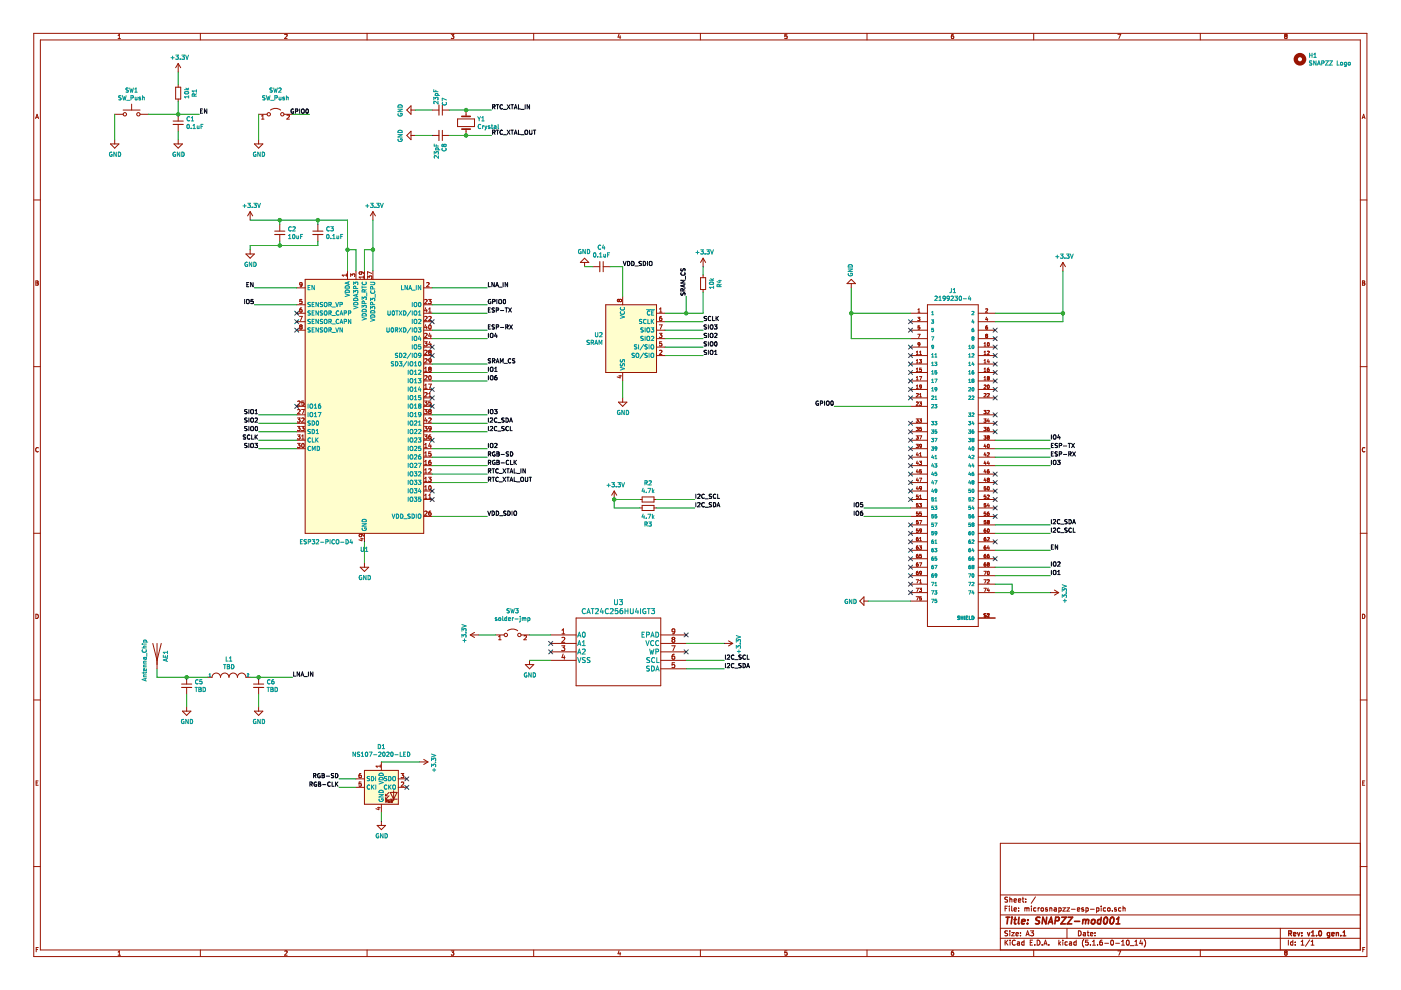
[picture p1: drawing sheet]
EESchema Schematic File Version 4
EELAYER 30 0
EELAYER END
$Descr A3 16535 11693
encoding utf-8
Sheet 1 1
Title "SNAPZZ-mod001"
Date ""
Rev "v1.0 gen.1"
Comp ""
Comment1 ""
Comment2 ""
Comment3 ""
Comment4 ""
$EndDescr
$Comp
L snappz-key01-rescue:2199230-4-2199230-4 J1
U 1 1
P 11250 5500
F 0 "J1" H 11250 7567 50  0000 C CNN
F 1 "2199230-4" H 11250 7476 50  0000 C CNN
F 2 "NGFF:NGFF_E" H 11250 5500 50  0001 L BNN
F 3 "2199230-4" H 11250 5500 50  0001 L BNN
F 4 "Compliant" H 11250 5500 50  0001 L BNN "Field4"
	1    11250 5500
	1    0    0    -1  
$EndComp
$Comp
L RF_Module:ESP32-PICO-D4 U1
U 1 1
P 4300 4800
F 0 "U1" H 4300 3111 50  0000 C CNN
F 1 "ESP32-PICO-D4" H 3850 3200 50  0000 C CNN
F 2 "Package_DFN_QFN:QFN-48-1EP_7x7mm_P0.5mm_EP5.3x5.3mm" H 4300 3100 50  0001 C CNN
F 3 "https://www.espressif.com/sites/default/files/documentation/esp32-pico-d4_datasheet_en.pdf" H 4550 3800 50  0001 C CNN
	1    4300 4800
	1    0    0    -1  
$EndComp
$Comp
L power:GND #PWR0103
U 1 1
P 4300 6650
F 0 "#PWR0103" H 4300 6400 50  0001 C CNN
F 1 "GND" H 4305 6477 50  0000 C CNN
F 2 "" H 4300 6650 50  0001 C CNN
F 3 "" H 4300 6650 50  0001 C CNN
	1    4300 6650
	1    0    0    -1  
$EndComp
Wire Wire Line
	10750 3700 10050 3700
Wire Wire Line
	10750 4000 10050 4000
$Comp
L power:GND #PWR0104
U 1 1
P 10050 3400
F 0 "#PWR0104" H 10050 3150 50  0001 C CNN
F 1 "GND" V 10055 3272 50  0000 R CNN
F 2 "" H 10050 3400 50  0001 C CNN
F 3 "" H 10050 3400 50  0001 C CNN
	1    10050 3400
	-1   0    0    1   
$EndComp
Wire Wire Line
	10050 3400 10050 3700
$Comp
L power:+3.3V #PWR0105
U 1 1
P 12550 3200
F 0 "#PWR0105" H 12550 3050 50  0001 C CNN
F 1 "+3.3V" H 12565 3373 50  0000 C CNN
F 2 "" H 12550 3200 50  0001 C CNN
F 3 "" H 12550 3200 50  0001 C CNN
	1    12550 3200
	1    0    0    -1  
$EndComp
Wire Wire Line
	11750 3700 12550 3700
Wire Wire Line
	11750 3800 12550 3800
Wire Wire Line
	12550 3200 12550 3700
Connection ~ 12550 3700
Wire Wire Line
	12550 3700 12550 3800
NoConn ~ 11750 4300
NoConn ~ 11750 4500
NoConn ~ 10750 5900
NoConn ~ 10750 6200
NoConn ~ 10750 6300
NoConn ~ 3500 3700
NoConn ~ 3500 3800
NoConn ~ 3500 3900
Text Label 3000 3400 2    50   ~ 0
EN
Wire Wire Line
	3500 3400 3000 3400
Text Label 2350 1350 0    50   ~ 0
EN
$Comp
L power:GND #PWR0107
U 1 1
P 1350 1650
F 0 "#PWR0107" H 1350 1400 50  0001 C CNN
F 1 "GND" H 1355 1477 50  0000 C CNN
F 2 "" H 1350 1650 50  0001 C CNN
F 3 "" H 1350 1650 50  0001 C CNN
	1    1350 1650
	1    0    0    -1  
$EndComp
$Comp
L power:+3.3V #PWR0108
U 1 1
P 2100 850
F 0 "#PWR0108" H 2100 700 50  0001 C CNN
F 1 "+3.3V" H 2115 1023 50  0000 C CNN
F 2 "" H 2100 850 50  0001 C CNN
F 3 "" H 2100 850 50  0001 C CNN
	1    2100 850 
	1    0    0    -1  
$EndComp
$Comp
L Switch:SW_Push SW1
U 1 1
P 1550 1350
F 0 "SW1" H 1550 1635 50  0000 C CNN
F 1 "SW_Push" H 1550 1544 50  0000 C CNN
F 2 "Button_Switch_SMD:SW_SPST_B3U-1000P" H 1550 1550 50  0001 C CNN
F 3 "~" H 1550 1550 50  0001 C CNN
	1    1550 1350
	1    0    0    -1  
$EndComp
$Comp
L Device:C_Small C1
U 1 1
P 2100 1450
F 0 "C1" H 2192 1496 50  0000 L CNN
F 1 "0.1uF" H 2192 1405 50  0000 L CNN
F 2 "Capacitor_SMD:C_0402_1005Metric" H 2100 1450 50  0001 C CNN
F 3 "~" H 2100 1450 50  0001 C CNN
	1    2100 1450
	1    0    0    -1  
$EndComp
$Comp
L Device:R_Small R1
U 1 1
P 2100 1100
F 0 "R1" V 1904 1100 50  0000 C CNN
F 1 "10k" V 1995 1100 50  0000 C CNN
F 2 "Resistor_SMD:R_0402_1005Metric" H 2100 1100 50  0001 C CNN
F 3 "~" H 2100 1100 50  0001 C CNN
	1    2100 1100
	-1   0    0    1   
$EndComp
$Comp
L power:GND #PWR0109
U 1 1
P 2100 1650
F 0 "#PWR0109" H 2100 1400 50  0001 C CNN
F 1 "GND" H 2105 1477 50  0000 C CNN
F 2 "" H 2100 1650 50  0001 C CNN
F 3 "" H 2100 1650 50  0001 C CNN
	1    2100 1650
	1    0    0    -1  
$EndComp
Wire Wire Line
	1750 1350 2100 1350
Wire Wire Line
	2100 1350 2350 1350
Connection ~ 2100 1350
Wire Wire Line
	2100 1650 2100 1550
Wire Wire Line
	1350 1350 1350 1650
$Comp
L Device:C_Small C3
U 1 1
P 3750 2750
F 0 "C3" H 3842 2796 50  0000 L CNN
F 1 "0.1uF" H 3842 2705 50  0000 L CNN
F 2 "Capacitor_SMD:C_0402_1005Metric" H 3750 2750 50  0001 C CNN
F 3 "~" H 3750 2750 50  0001 C CNN
	1    3750 2750
	1    0    0    -1  
$EndComp
$Comp
L Device:C_Small C2
U 1 1
P 3300 2750
F 0 "C2" H 3392 2796 50  0000 L CNN
F 1 "10uF" H 3392 2705 50  0000 L CNN
F 2 "Capacitor_SMD:C_0402_1005Metric" H 3300 2750 50  0001 C CNN
F 3 "~" H 3300 2750 50  0001 C CNN
	1    3300 2750
	1    0    0    -1  
$EndComp
$Comp
L power:GND #PWR0110
U 1 1
P 2950 2950
F 0 "#PWR0110" H 2950 2700 50  0001 C CNN
F 1 "GND" H 2955 2777 50  0000 C CNN
F 2 "" H 2950 2950 50  0001 C CNN
F 3 "" H 2950 2950 50  0001 C CNN
	1    2950 2950
	1    0    0    -1  
$EndComp
$Comp
L power:+3.3V #PWR0111
U 1 1
P 2950 2600
F 0 "#PWR0111" H 2950 2450 50  0001 C CNN
F 1 "+3.3V" H 2965 2773 50  0000 C CNN
F 2 "" H 2950 2600 50  0001 C CNN
F 3 "" H 2950 2600 50  0001 C CNN
	1    2950 2600
	1    0    0    -1  
$EndComp
$Comp
L power:+3.3V #PWR0112
U 1 1
P 4400 2600
F 0 "#PWR0112" H 4400 2450 50  0001 C CNN
F 1 "+3.3V" H 4415 2773 50  0000 C CNN
F 2 "" H 4400 2600 50  0001 C CNN
F 3 "" H 4400 2600 50  0001 C CNN
	1    4400 2600
	1    0    0    -1  
$EndComp
Wire Wire Line
	4300 3200 4300 2950
Wire Wire Line
	4300 2950 4400 2950
Wire Wire Line
	4400 2950 4400 2600
Wire Wire Line
	4400 3200 4400 2950
Connection ~ 4400 2950
Wire Wire Line
	4200 3200 4200 2950
Wire Wire Line
	4200 2950 4100 2950
Wire Wire Line
	4100 3200 4100 2950
Wire Wire Line
	4100 2600 4100 2950
Connection ~ 4100 2950
Wire Wire Line
	2950 2600 3300 2600
Wire Wire Line
	2950 2950 2950 2900
Wire Wire Line
	2950 2900 3300 2900
Wire Wire Line
	3750 2900 3750 2850
Wire Wire Line
	3300 2900 3300 2850
Connection ~ 3300 2900
Wire Wire Line
	3300 2900 3750 2900
Wire Wire Line
	3300 2650 3300 2600
Connection ~ 3300 2600
Wire Wire Line
	3300 2600 3750 2600
Wire Wire Line
	3750 2650 3750 2600
Connection ~ 3750 2600
Wire Wire Line
	3750 2600 4100 2600
$Comp
L Memory_RAM:ESP-PSRAM32 U2
U 1 1
P 7450 4000
F 0 "U2" H 7120 4046 50  0000 R CNN
F 1 "SRAM" H 7120 3955 50  0000 R CNN
F 2 "Package_SO:SOIC-8_3.9x4.9mm_P1.27mm" H 7450 3400 50  0001 C CNN
F 3 "https://www.espressif.com/sites/default/files/documentation/esp-psram32_datasheet_en.pdf" H 7050 4500 50  0001 C CNN
	1    7450 4000
	1    0    0    -1  
$EndComp
Text Label 5750 5300 0    50   ~ 0
IO2
Wire Wire Line
	5750 6100 5100 6100
Text Label 7350 3150 0    50   ~ 0
VDD_SDIO
$Comp
L Device:C_Small C4
U 1 1
P 7100 3150
F 0 "C4" V 6871 3150 50  0000 C CNN
F 1 "0.1uF" V 6962 3150 50  0000 C CNN
F 2 "Capacitor_SMD:C_0402_1005Metric" H 7100 3150 50  0001 C CNN
F 3 "~" H 7100 3150 50  0001 C CNN
	1    7100 3150
	0    1    1    0   
$EndComp
$Comp
L power:GND #PWR0113
U 1 1
P 6900 3150
F 0 "#PWR0113" H 6900 2900 50  0001 C CNN
F 1 "GND" H 6905 2977 50  0000 C CNN
F 2 "" H 6900 3150 50  0001 C CNN
F 3 "" H 6900 3150 50  0001 C CNN
	1    6900 3150
	-1   0    0    1   
$EndComp
Wire Wire Line
	7350 3150 7350 3500
Text Label 5750 3400 0    50   ~ 0
LNA_IN
Wire Wire Line
	5750 3400 5100 3400
Text Label 5750 4300 0    50   ~ 0
SRAM_CS
Text Label 8300 3900 0    50   ~ 0
SIO3
Text Label 8300 3800 0    50   ~ 0
SCLK
Text Label 8300 4000 0    50   ~ 0
SIO2
Text Label 8300 4100 0    50   ~ 0
SIO0
Text Label 8300 4200 0    50   ~ 0
SIO1
$Comp
L power:GND #PWR0114
U 1 1
P 7350 4700
F 0 "#PWR0114" H 7350 4450 50  0001 C CNN
F 1 "GND" H 7355 4527 50  0000 C CNN
F 2 "" H 7350 4700 50  0001 C CNN
F 3 "" H 7350 4700 50  0001 C CNN
	1    7350 4700
	1    0    0    -1  
$EndComp
Wire Wire Line
	8300 3800 7850 3800
Wire Wire Line
	7850 3900 8300 3900
Wire Wire Line
	7850 4000 8300 4000
Wire Wire Line
	8300 4100 7850 4100
Wire Wire Line
	7850 4200 8300 4200
Wire Wire Line
	7350 4700 7350 4500
NoConn ~ 5100 4200
NoConn ~ 5100 4100
NoConn ~ 5100 4800
NoConn ~ 5100 5800
Text Label 8100 3500 1    50   ~ 0
SRAM_CS
Wire Wire Line
	7850 3700 8100 3700
Text Label 3050 5300 2    50   ~ 0
SIO3
Text Label 3050 5200 2    50   ~ 0
SCLK
Text Label 3050 5000 2    50   ~ 0
SIO2
Text Label 3050 5100 2    50   ~ 0
SIO0
Text Label 3050 4900 2    50   ~ 0
SIO1
Wire Wire Line
	3500 4900 3050 4900
Wire Wire Line
	3050 5000 3500 5000
Wire Wire Line
	3050 5100 3500 5100
Wire Wire Line
	3500 5200 3050 5200
Wire Wire Line
	3050 5300 3500 5300
NoConn ~ 3500 4800
Text Label 5750 3600 0    50   ~ 0
GPIO0
Wire Wire Line
	5100 3600 5750 3600
Text Label 5750 3700 0    50   ~ 0
ESP-TX
Text Label 5750 3900 0    50   ~ 0
ESP-RX
Wire Wire Line
	5750 3700 5100 3700
Wire Wire Line
	5100 3900 5750 3900
Text Label 5750 5000 0    50   ~ 0
I2C_SDA
Text Label 5750 5100 0    50   ~ 0
I2C_SCL
Wire Wire Line
	5750 5000 5100 5000
Wire Wire Line
	5100 5100 5750 5100
Wire Wire Line
	5100 4300 5750 4300
Text Label 3650 1350 2    50   ~ 0
GPIO0
$Comp
L power:GND #PWR0116
U 1 1
P 3050 1650
F 0 "#PWR0116" H 3050 1400 50  0001 C CNN
F 1 "GND" H 3055 1477 50  0000 C CNN
F 2 "" H 3050 1650 50  0001 C CNN
F 3 "" H 3050 1650 50  0001 C CNN
	1    3050 1650
	1    0    0    -1  
$EndComp
$Comp
L Jumper:Jumper_2_Open SW2
U 1 1
P 3250 1350
F 0 "SW2" H 3250 1635 50  0000 C CNN
F 1 "SW_Push" H 3250 1544 50  0000 C CNN
F 2 "kicad-library-custom:SolderJumper-2_P1.3mm_OPEN_RoundedPad1.0x1.5mm" H 3250 1550 50  0001 C CNN
F 3 "~" H 3250 1550 50  0001 C CNN
	1    3250 1350
	1    0    0    -1  
$EndComp
Wire Wire Line
	3050 1350 3050 1650
Wire Wire Line
	3650 1350 3450 1350
Text Label 3450 8000 0    50   ~ 0
LNA_IN
$Comp
L Device:C_Small C6
U 1 1
P 3050 8100
F 0 "C6" H 3142 8146 50  0000 L CNN
F 1 "TBD" H 3142 8055 50  0000 L CNN
F 2 "Capacitor_SMD:C_0402_1005Metric" H 3050 8100 50  0001 C CNN
F 3 "~" H 3050 8100 50  0001 C CNN
	1    3050 8100
	1    0    0    -1  
$EndComp
$Comp
L Device:C_Small C5
U 1 1
P 2200 8100
F 0 "C5" H 2292 8146 50  0000 L CNN
F 1 "TBD" H 2292 8055 50  0000 L CNN
F 2 "Capacitor_SMD:C_0402_1005Metric" H 2200 8100 50  0001 C CNN
F 3 "~" H 2200 8100 50  0001 C CNN
	1    2200 8100
	1    0    0    -1  
$EndComp
$Comp
L Device:Antenna AE1
U 1 1
P 1850 7700
F 0 "AE1" V 1950 7650 50  0000 C CNN
F 1 "Antenna_Chip" V 1700 7600 50  0000 C CNN
F 2 "RF_Antenna:Johanson_2450AT43F0100" H 1750 7875 50  0001 C CNN
F 3 "~" H 1750 7875 50  0001 C CNN
	1    1850 7700
	1    0    0    -1  
$EndComp
$Comp
L power:GND #PWR0117
U 1 1
P 2200 8350
F 0 "#PWR0117" H 2200 8100 50  0001 C CNN
F 1 "GND" H 2205 8177 50  0000 C CNN
F 2 "" H 2200 8350 50  0001 C CNN
F 3 "" H 2200 8350 50  0001 C CNN
	1    2200 8350
	1    0    0    -1  
$EndComp
$Comp
L power:GND #PWR0118
U 1 1
P 3050 8350
F 0 "#PWR0118" H 3050 8100 50  0001 C CNN
F 1 "GND" H 3055 8177 50  0000 C CNN
F 2 "" H 3050 8350 50  0001 C CNN
F 3 "" H 3050 8350 50  0001 C CNN
	1    3050 8350
	1    0    0    -1  
$EndComp
$Comp
L pspice:INDUCTOR L1
U 1 1
P 2700 8000
F 0 "L1" H 2700 8215 50  0000 C CNN
F 1 "TBD" H 2700 8124 50  0000 C CNN
F 2 "Inductor_SMD:L_0402_1005Metric" H 2700 8000 50  0001 C CNN
F 3 "~" H 2700 8000 50  0001 C CNN
	1    2700 8000
	1    0    0    -1  
$EndComp
Wire Wire Line
	3450 8000 3050 8000
Wire Wire Line
	3050 8000 2950 8000
Connection ~ 3050 8000
Wire Wire Line
	2450 8000 2200 8000
Connection ~ 2200 8000
Wire Wire Line
	2200 8350 2200 8200
Wire Wire Line
	3050 8350 3050 8200
Wire Wire Line
	2100 850  2100 1000
Wire Wire Line
	2100 1350 2100 1200
$Comp
L Device:C_Small C7
U 1 1
P 5200 1300
F 0 "C7" H 5050 1350 50  0000 L CNN
F 1 "23pF" H 4950 1250 50  0000 L CNN
F 2 "Capacitor_SMD:C_0402_1005Metric" H 5200 1300 50  0001 C CNN
F 3 "~" H 5200 1300 50  0001 C CNN
	1    5200 1300
	0    1    1    0   
$EndComp
$Comp
L power:GND #PWR0119
U 1 1
P 4900 1300
F 0 "#PWR0119" H 4900 1050 50  0001 C CNN
F 1 "GND" H 4905 1127 50  0000 C CNN
F 2 "" H 4900 1300 50  0001 C CNN
F 3 "" H 4900 1300 50  0001 C CNN
	1    4900 1300
	0    1    1    0   
$EndComp
$Comp
L power:GND #PWR0120
U 1 1
P 4900 1600
F 0 "#PWR0120" H 4900 1350 50  0001 C CNN
F 1 "GND" H 4905 1427 50  0000 C CNN
F 2 "" H 4900 1600 50  0001 C CNN
F 3 "" H 4900 1600 50  0001 C CNN
	1    4900 1600
	0    1    1    0   
$EndComp
$Comp
L Device:Crystal Y1
U 1 1
P 5500 1450
F 0 "Y1" V 5454 1581 50  0000 L CNN
F 1 "Crystal" V 5545 1581 50  0000 L CNN
F 2 "Crystal:Crystal_SMD_G8-2Pin_3.2x1.5mm" H 5500 1450 50  0001 C CNN
F 3 "~" H 5500 1450 50  0001 C CNN
	1    5500 1450
	0    1    1    0   
$EndComp
Text Label 5750 5600 0    50   ~ 0
RTC_XTAL_IN
Text Label 5750 5700 0    50   ~ 0
RTC_XTAL_OUT
Wire Wire Line
	5750 5600 5100 5600
Wire Wire Line
	5100 5700 5750 5700
Text Label 5800 1300 0    50   ~ 0
RTC_XTAL_IN
Text Label 5800 1600 0    50   ~ 0
RTC_XTAL_OUT
Wire Wire Line
	5800 1300 5500 1300
Wire Wire Line
	5500 1300 5300 1300
Connection ~ 5500 1300
Wire Wire Line
	5100 1300 4900 1300
Wire Wire Line
	4900 1600 5100 1600
Wire Wire Line
	5300 1600 5500 1600
Wire Wire Line
	4300 6650 4300 6400
Wire Wire Line
	5800 1600 5500 1600
Connection ~ 5500 1600
Text Label 5750 4400 0    50   ~ 0
IO1
Wire Wire Line
	5100 4400 5750 4400
Text Label 12400 5300 0    50   ~ 0
ESP-TX
Text Label 12400 5400 0    50   ~ 0
ESP-RX
Wire Wire Line
	12400 5400 11750 5400
Wire Wire Line
	11750 5300 12400 5300
Text Label 9850 4800 2    50   ~ 0
GPIO0
Text Label 12400 6500 0    50   ~ 0
EN
Wire Wire Line
	9850 4800 10750 4800
Text Label 12400 6300 0    50   ~ 0
I2C_SCL
Text Label 12400 6200 0    50   ~ 0
I2C_SDA
Wire Wire Line
	3000 3600 3500 3600
Wire Wire Line
	5750 5300 5100 5300
Text Label 5750 6100 0    50   ~ 0
VDD_SDIO
Text Label 12400 6700 0    50   ~ 0
IO2
Wire Wire Line
	12400 6700 11750 6700
Text Label 12400 6800 0    50   ~ 0
IO1
Wire Wire Line
	11750 6800 12400 6800
Connection ~ 10050 3700
Wire Wire Line
	12400 6500 11750 6500
Text Label 5750 5400 0    50   ~ 0
RGB-SD
Text Label 5750 5500 0    50   ~ 0
RGB-CLK
Wire Wire Line
	5750 5400 5100 5400
Wire Wire Line
	5100 5500 5750 5500
Text Label 4000 9200 2    50   ~ 0
RGB-SD
Text Label 4000 9300 2    50   ~ 0
RGB-CLK
Text Label 12400 5200 0    50   ~ 0
IO4
Text Label 12400 5500 0    50   ~ 0
IO3
NoConn ~ 10750 4200
NoConn ~ 10750 4300
NoConn ~ 10750 4400
NoConn ~ 10750 4500
NoConn ~ 10750 4600
NoConn ~ 10750 4700
NoConn ~ 11750 4700
NoConn ~ 11750 4600
NoConn ~ 11750 4200
NoConn ~ 11750 4100
NoConn ~ 11750 4900
NoConn ~ 11750 5700
NoConn ~ 10750 5100
NoConn ~ 10750 5200
NoConn ~ 10750 5300
NoConn ~ 10750 5400
NoConn ~ 10750 5500
NoConn ~ 10750 5600
NoConn ~ 10750 5800
NoConn ~ 10750 5700
NoConn ~ 11750 5800
NoConn ~ 11750 5900
NoConn ~ 11750 6000
NoConn ~ 11750 6400
NoConn ~ 10750 6400
NoConn ~ 10750 6500
NoConn ~ 11750 6600
NoConn ~ 10750 6800
NoConn ~ 10750 6900
NoConn ~ 10750 7000
Wire Wire Line
	11750 5500 12400 5500
Wire Wire Line
	12400 5200 11750 5200
NoConn ~ 11750 4400
NoConn ~ 11750 6100
Text Label 5750 4000 0    50   ~ 0
IO4
Wire Wire Line
	5100 4000 5750 4000
Text Label 5750 4900 0    50   ~ 0
IO3
Wire Wire Line
	5100 4900 5750 4900
$Comp
L Device:C_Small C8
U 1 1
P 5200 1600
F 0 "C8" H 5292 1646 50  0000 L CNN
F 1 "23pF" H 5292 1555 50  0000 L CNN
F 2 "Capacitor_SMD:C_0402_1005Metric" H 5200 1600 50  0001 C CNN
F 3 "~" H 5200 1600 50  0001 C CNN
	1    5200 1600
	0    1    1    0   
$EndComp
NoConn ~ 5100 5900
NoConn ~ 5100 5200
NoConn ~ 5100 4700
NoConn ~ 5100 3800
$Comp
L Mechanical:MountingHole H1
U 1 1
P 15350 700
F 0 "H1" H 15450 746 50  0000 L CNN
F 1 "SNAPZZ Logo" H 15450 655 50  0000 L CNN
F 2 "kicad-library-custom:snapzz-20x9" H 15350 700 50  0001 C CNN
F 3 "~" H 15350 700 50  0001 C CNN
	1    15350 700 
	1    0    0    -1  
$EndComp
Wire Wire Line
	10050 3700 10050 4000
Wire Wire Line
	12400 6200 11750 6200
Wire Wire Line
	11750 6300 12400 6300
NoConn ~ 10750 3800
NoConn ~ 10750 3900
NoConn ~ 10750 4100
NoConn ~ 11750 3900
NoConn ~ 11750 4000
NoConn ~ 10750 5000
NoConn ~ 11750 5000
NoConn ~ 11750 5100
NoConn ~ 11750 5600
$Comp
L power:+3.3V #PWR0115
U 1 1
P 12400 7000
F 0 "#PWR0115" H 12400 6850 50  0001 C CNN
F 1 "+3.3V" H 12415 7173 50  0000 C CNN
F 2 "" H 12400 7000 50  0001 C CNN
F 3 "" H 12400 7000 50  0001 C CNN
	1    12400 7000
	0    1    1    0   
$EndComp
Wire Wire Line
	11750 7000 11950 7000
Wire Wire Line
	11950 7000 11950 6900
Wire Wire Line
	11950 6900 11750 6900
Connection ~ 11950 7000
Wire Wire Line
	11950 7000 12400 7000
$Comp
L power:GND #PWR0124
U 1 1
P 10250 7100
F 0 "#PWR0124" H 10250 6850 50  0001 C CNN
F 1 "GND" V 10255 6972 50  0000 R CNN
F 2 "" H 10250 7100 50  0001 C CNN
F 3 "" H 10250 7100 50  0001 C CNN
	1    10250 7100
	0    1    1    0   
$EndComp
Wire Wire Line
	10250 7100 10750 7100
NoConn ~ 10750 6700
NoConn ~ 10750 6600
Wire Wire Line
	1850 8000 2200 8000
Text Label 8550 7900 0    50   ~ 0
I2C_SDA
Text Label 8550 7800 0    50   ~ 0
I2C_SCL
$Comp
L power:GND #PWR0106
U 1 1
P 6250 7800
F 0 "#PWR0106" H 6250 7550 50  0001 C CNN
F 1 "GND" H 6255 7627 50  0000 C CNN
F 2 "" H 6250 7800 50  0001 C CNN
F 3 "" H 6250 7800 50  0001 C CNN
	1    6250 7800
	1    0    0    -1  
$EndComp
$Comp
L power:+3.3V #PWR0121
U 1 1
P 8550 7600
F 0 "#PWR0121" H 8550 7450 50  0001 C CNN
F 1 "+3.3V" H 8565 7773 50  0000 C CNN
F 2 "" H 8550 7600 50  0001 C CNN
F 3 "" H 8550 7600 50  0001 C CNN
	1    8550 7600
	0    1    1    0   
$EndComp
Wire Wire Line
	8100 7600 8550 7600
Wire Wire Line
	8550 7800 8100 7800
Wire Wire Line
	8100 7900 8550 7900
Wire Wire Line
	6500 7500 6250 7500
Wire Wire Line
	6500 7800 6250 7800
NoConn ~ 8100 7500
NoConn ~ 8100 7700
$Comp
L CAT24C256HU4IGT3:CAT24C256HU4IGT3 U3
U 1 1
P 6500 7500
F 0 "U3" H 7300 7887 60  0000 C CNN
F 1 "CAT24C256HU4IGT3" H 7300 7781 60  0000 C CNN
F 2 "kicad-library-custom:CAT24C256HU4IGT3-v2" H 7300 7740 60  0001 C CNN
F 3 "" H 6500 7500 60  0000 C CNN
	1    6500 7500
	1    0    0    -1  
$EndComp
Text Label 8200 6000 0    50   ~ 0
I2C_SDA
Text Label 8200 5900 0    50   ~ 0
I2C_SCL
Wire Wire Line
	8200 5900 7750 5900
Wire Wire Line
	7750 6000 8200 6000
$Comp
L Device:R_Small R2
U 1 1
P 7650 5900
F 0 "R2" V 7454 5900 50  0000 C CNN
F 1 "4.7k" V 7545 5900 50  0000 C CNN
F 2 "Resistor_SMD:R_0402_1005Metric" H 7650 5900 50  0001 C CNN
F 3 "~" H 7650 5900 50  0001 C CNN
	1    7650 5900
	0    1    1    0   
$EndComp
$Comp
L Device:R_Small R3
U 1 1
P 7650 6000
F 0 "R3" V 7454 6000 50  0000 C CNN
F 1 "4.7k" V 7545 6000 50  0000 C CNN
F 2 "Resistor_SMD:R_0402_1005Metric" H 7650 6000 50  0001 C CNN
F 3 "~" H 7650 6000 50  0001 C CNN
	1    7650 6000
	0    -1   -1   0   
$EndComp
$Comp
L power:+3.3V #PWR0122
U 1 1
P 7250 5900
F 0 "#PWR0122" H 7250 5750 50  0001 C CNN
F 1 "+3.3V" H 7265 6073 50  0000 C CNN
F 2 "" H 7250 5900 50  0001 C CNN
F 3 "" H 7250 5900 50  0001 C CNN
	1    7250 5900
	1    0    0    -1  
$EndComp
Wire Wire Line
	7250 5900 7550 5900
Wire Wire Line
	7550 6000 7250 6000
Wire Wire Line
	7250 6000 7250 5900
Connection ~ 7250 5900
$Comp
L Jumper:Jumper_2_Open SW3
U 1 1
P 6050 7500
F 0 "SW3" H 6050 7785 50  0000 C CNN
F 1 "solder-jmp" H 6050 7694 50  0000 C CNN
F 2 "Jumper:SolderJumper-2_P1.3mm_Open_RoundedPad1.0x1.5mm" H 6050 7700 50  0001 C CNN
F 3 "~" H 6050 7700 50  0001 C CNN
	1    6050 7500
	1    0    0    -1  
$EndComp
$Comp
L power:+3.3V #PWR0101
U 1 1
P 4950 9000
F 0 "#PWR0101" H 4950 8850 50  0001 C CNN
F 1 "+3.3V" H 4965 9173 50  0000 C CNN
F 2 "" H 4950 9000 50  0001 C CNN
F 3 "" H 4950 9000 50  0001 C CNN
	1    4950 9000
	0    1    1    0   
$EndComp
Wire Wire Line
	5650 7500 5850 7500
NoConn ~ 6500 7700
$Comp
L FortiThing_v2.0_rev-A-rescue:NS107-2020-LED D1
U 1 1
P 4500 9300
F 0 "D1" H 4500 9781 50  0000 C CNN
F 1 "NS107-2020-LED" H 4500 9690 50  0000 C CNN
F 2 "kicad-library-custom:LED-LS8822-2020" H 4550 9000 50  0001 L TNN
F 3 "" H 4600 8925 50  0001 L TNN
	1    4500 9300
	1    0    0    -1  
$EndComp
NoConn ~ 5100 4600
NoConn ~ 4800 9300
NoConn ~ 4800 9200
Wire Wire Line
	4000 9200 4200 9200
Wire Wire Line
	4200 9300 4000 9300
$Comp
L power:GND #PWR0102
U 1 1
P 4500 9700
F 0 "#PWR0102" H 4500 9450 50  0001 C CNN
F 1 "GND" H 4505 9527 50  0000 C CNN
F 2 "" H 4500 9700 50  0001 C CNN
F 3 "" H 4500 9700 50  0001 C CNN
	1    4500 9700
	1    0    0    -1  
$EndComp
Wire Wire Line
	4500 9000 4950 9000
Wire Wire Line
	4500 9700 4500 9600
$Comp
L power:+3.3V #PWR0123
U 1 1
P 5650 7500
F 0 "#PWR0123" H 5650 7350 50  0001 C CNN
F 1 "+3.3V" H 5665 7673 50  0000 C CNN
F 2 "" H 5650 7500 50  0001 C CNN
F 3 "" H 5650 7500 50  0001 C CNN
	1    5650 7500
	0    -1   -1   0   
$EndComp
Text Label 10200 6000 2    50   ~ 0
IO5
Text Label 10200 6100 2    50   ~ 0
IO6
Wire Wire Line
	10750 6000 10200 6000
Wire Wire Line
	10200 6100 10750 6100
Wire Wire Line
	7200 3150 7350 3150
Wire Wire Line
	6900 3150 7000 3150
$Comp
L Device:R_Small R4
U 1 1
P 8300 3350
F 0 "R4" V 8104 3350 50  0000 C CNN
F 1 "10k" V 8195 3350 50  0000 C CNN
F 2 "Resistor_SMD:R_0402_1005Metric" H 8300 3350 50  0001 C CNN
F 3 "~" H 8300 3350 50  0001 C CNN
	1    8300 3350
	-1   0    0    1   
$EndComp
$Comp
L power:+3.3V #PWR0125
U 1 1
P 8300 3150
F 0 "#PWR0125" H 8300 3000 50  0001 C CNN
F 1 "+3.3V" H 8315 3323 50  0000 C CNN
F 2 "" H 8300 3150 50  0001 C CNN
F 3 "" H 8300 3150 50  0001 C CNN
	1    8300 3150
	1    0    0    -1  
$EndComp
Wire Wire Line
	8300 3700 8300 3450
Wire Wire Line
	8300 3150 8300 3250
Wire Wire Line
	8100 3500 8100 3700
Connection ~ 8100 3700
Wire Wire Line
	8100 3700 8300 3700
NoConn ~ 6500 7600
Wire Wire Line
	1850 8000 1850 7900
Text Label 3000 3600 2    50   ~ 0
IO5
Text Label 5750 4500 0    50   ~ 0
IO6
Wire Wire Line
	5750 4500 5100 4500
$EndSCHEMATC
